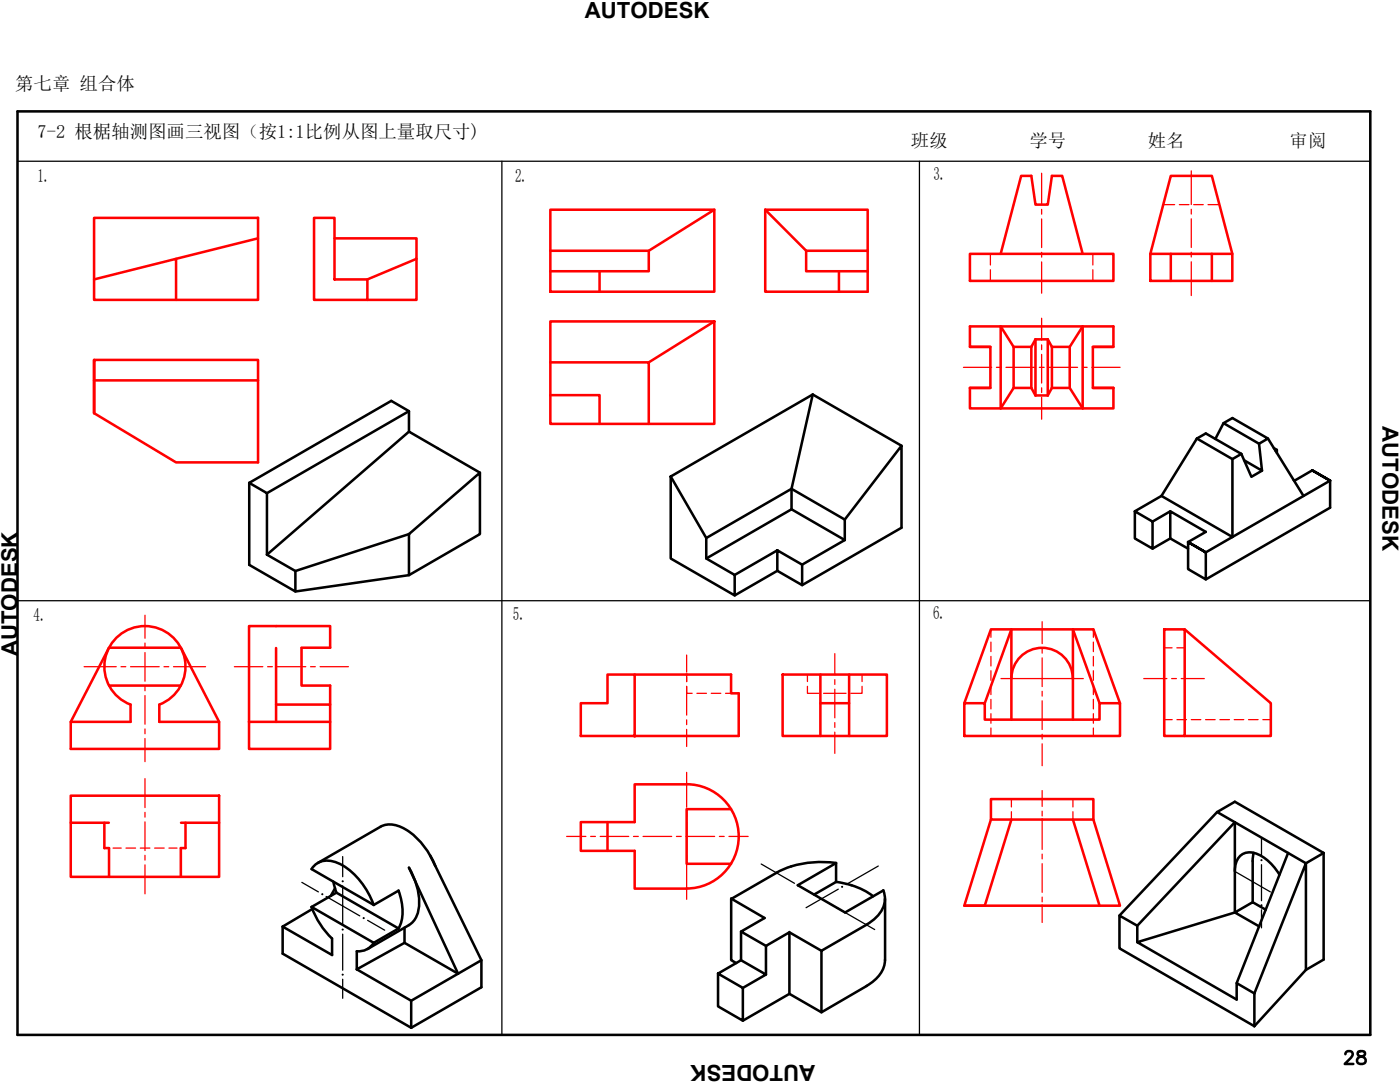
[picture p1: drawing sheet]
<svg xmlns="http://www.w3.org/2000/svg" width="279mm" height="216mm" viewBox="0 0 279 216" stroke-linecap="round" stroke-linejoin="round" font-family="sans-serif">
<path d="M3.5 32.2h270M3.5 119.9h270" fill="none" stroke="#000" stroke-width=".25"/>
<!-- layer: 0 -->
<g fill="none" stroke="#000" stroke-width=".51">
<path d="M3.5 22.2h270v184.3h-270zM162.2 78.7l-28.3 16.4M162.2 78.7l17.7 10.2M162.2 78.7l-4.2 18.8M49.7 96.4l3.6 2v12.3M49.7 96.4v16.3l9.2 5.3M81.6 82l-28.3 16.4M81.6 86.1l-28.3 24.6M95.8 94.3l-14.2-8.2v-4.1l-3.5-2-28.4 16.4M133.9 95.1l7 12.3v4l5.7 3.3v4.1l-12.7-7.4zM158 97.5l-17.1 9.9M158 97.5v4.1"/>
<path d="M158 97.5l10.6 6.2M231.8 99l-5.3 3 3.5 2.1v5.4l-3.5-2.1v-5.4M238.9 87.5l7.1 4.1M238.9 87.5l1.7-1 7.1 4.1M238.9 87.5l-7.1 11.5M244.2 84.4l1.8-1 7 4.1-1.7 1zM244.2 84.4l-1.7 3.2M246 91.6v15.5l-14.2-8.1M247.7 90.6l2 4.5 2.2-1.2M247.7 90.6l-1.7 1M251.3 88.5l.6 5.4-3.6-2.1M253 87.5l7.1 11.5"/>
<path d="M254.2 89.4l.6 .4M254.5 89.9l.3-.1v.6M261.9 93.9l3.6 2-3.6-2-3.5 2-.2-.1M53.3 110.7l5.6 3.2M81.6 106.6l14.2-12.3v12.3l-14.2 8.2zM81.6 106.6l-22.7 7.3v4.1l22.7-3.2M155.1 109.8l5 2.9v4.1l-5-2.9zM155.1 109.8l-8.5 4.9M155.1 113.9l-8.5 4.9M158 101.6l-17.1 9.8M158 101.6l10.6 6.2M168.6 103.7l11.3-14.8v16.4l-19.8 11.5"/>
<path d="M168.6 103.7v4.1M168.6 107.8l-8.5 4.9M233.6 107.4v-5.4l7 4.1-3.5 2.1v5.4l3.5 2v-5.4l-3.5-2 3.5 2 24.9-14.3v5.4l-24.9 14.3M233.6 107.4l3.5 2.1M233.6 107.4l-3.6 2.1M233.6 102l-3.6 2.1M62.6 172.8a4 4 0 0 1 4.9-.6 14.6 14.6 0 0 1 7.1 8.4l-12.4-7.2zM66.5 175.9l.6 2.2M66.9 177.2l-.9 1.6M75.9 165l-12.5 7.2M75.9 165a5.4 5.4 0 0 1 5.8 1 15.7 15.7 0 0 1 5.2 6.8M85.9 170.7l10.2 20.9v5.4l-14 8.1"/>
<path d="M155 174.2l-9 5.1M166.8 176h.6a15.2 15.2 0 0 1 6.8 2.8M166.8 172.2a19.2 19.2 0 0 0-11.8 1.9M166.9 176v-3.8l-7.7 4.4 9.5 5.5 7.6-4.4M166.9 176l-4.4 2.5M176.3 177.6a4.9 4.9 0 0 1-1.8 5.8l-1.6 1.1M176.6 179.3v12.3a6.4 6.4 0 0 1-3.6 5.1l-9.1 5.3v-12.3l9-5.2M242.9 162l3.5-2 17.8 10.2-3.6 2.1zM242.9 162l-19.5 20.7M246.4 173.9a3.4 3.4 0 0 1 2.5-3.8 6.6 6.6 0 0 1 5.3 2.8l1.1 1.6M250.2 170.2l-.2 1.6v8.2M257.1 170.2l-10.3 26"/>
<path d="M264.2 170.2v21.3l-3.6 2M56.4 184.9v5.4l25.7 14.8M62.2 181a16.7 16.7 0 0 0 4.1 6.3v3.3l-9.9-5.7M62.2 181l4.9-2.9 12.4 7.2M62.2 181l12.4 7.1M62.3 181.4l-5.9 3.5M71.2 193.4l10.9 6.3v5.4M71.2 189.8v3.6M74.6 188.1a3.5 3.5 0 0 1-3.4 1.7M74.6 180.6l4.9-2.9a9.3 9.3 0 0 1 0 7.6M79.5 185.3l-4.9 2.8M80.7 188.1l-9.5 5.3"/>
<path d="M80.7 185.1v3M81.6 184.6a5 5 0 0 0 2.1-4.6 14.3 14.3 0 0 0-2.1-6.9l9.8 21.2-10.7-6.2M81.6 184.6l-8.3 4.8M96.1 191.6l-14 8.1M147.9 191.6l5 2.9-4.6 2.6M147.9 185.9v5.7l-4.6 2.7 5 2.8v6.6l-5-2.9v-6.5M152.9 188.7l-5-2.8 4.7-2.7-6.7-3.9v12.3l1 .6M152.9 194.5v-5.8l4.6-2.7v12.3M157.5 198.3l-9.2 5.4M157.5 186l6.4 3.7M157.5 198.3l6.4 3.7M227 184.7l19.4-20.6v18l-19.4 5.9 19.8 11.5v-3.3l3.5 2"/>
<path d="M227 188v-3.3l-3.6-2v6.5l26.9 15.6M250.3 198.2v6.6M252.6 181.5l-2.6-1.5-3.6 2.1 4.9 2.7M260.6 193.5v-21.2l-10.3 25.9M260.6 193.5l-10.3 11.3"/>
</g>
<g fill="none" stroke="#000" stroke-width=".25">
<path d="M60.2 176.1l3.3 1.9M65.1 178.9l6.7 3.9M68.4 170.9v4M68.4 176.7v7.9M151.9 172.4l6.7 3.9M160.1 177.1l6.2 3.6M167.3 177.4l-6.4 3.7M175.3 172.8l-6.5 3.7M246.4 173.9l7.1 4.1M251.8 167.1v3.6M251.8 172.5v7.2M68.4 186.4v7.2"/>
<path d="M68.4 195.4v3.8M73.4 183.6l3.4 2M157.5 186h.1M167.9 181.7l6.7 3.8M251.8 181.5v3.6"/>
</g>
<g fill="#000" stroke="#000" stroke-width=".2">
<circle cx="64.3" cy="178.4" r=".11"/>
<circle cx="68.4" cy="175.9" r=".11"/>
<circle cx="159.3" cy="176.7" r=".11"/>
<circle cx="168.1" cy="177" r=".11"/>
<circle cx="251.8" cy="171.6" r=".11"/>
<circle cx="68.4" cy="194.5" r=".11"/>
<circle cx="68.4" cy="185.5" r=".11"/>
<circle cx="72.6" cy="183.2" r=".11"/>
<circle cx="167.1" cy="181.2" r=".11"/>
<circle cx="251.8" cy="180.6" r=".11"/>
</g>
<path d="M100.2 32.2v174.3M183.5 32.2v174.3" fill="none" stroke="#000" stroke-width=".25"/>
<g fill="none" stroke="#f00" stroke-width=".51">
<path d="M18.8 43.5h32.7v16.3h-32.7zM18.8 55.8l16.3-4.2v8.2M51.5 47.6l-16.4 4M62.7 43.5h4.1v12.3h6.5v4h-10.6zM66.8 47.6h16.3v4l-9.8 4.2M83.1 51.6v8.2h-9.8M109.8 41.8h32.8v16.4h-32.8zM109.8 50h19.7M119.7 54.1v4.1M142.6 41.8l-13.1 8.2v4.1h-19.7M152.7 41.8v16.4h20.5v-4.1M152.7 41.8h20.5v8.2"/>
<path d="M152.7 41.8l8.2 8.2M160.9 50v4.1h12.3M160.9 50h12.3v4.1M167.4 54.1v4.1M193.6 50.7h28.6v5.3h-28.6zM199.7 50.7l4.1-15.6h2l.9 5.7h2.4l.8-5.7h2.1l4.1 15.6M229.6 50.7h16.3v5.3h-16.3zM229.6 50.7l4.1-15.6h8.2l4 15.6M233.7 50.7v5.3M241.9 50.7v5.3M18.8 71.8v10.6v-10.6h32.7v20.5h-16.4l-16.3-9.9M18.8 75.9h32.7"/>
<path d="M109.8 64.1h32.8v20.5h-32.8zM109.8 72.3h19.7v12.3M109.8 78.8h9.9v5.8M142.6 64.1l-13.1 8.2M193.6 77.4v4.1h28.6v-4.1M193.6 77.4h4.1v-8.2h-4.1v-4.1h28.6v4.1h-4.1v8.2h4.1M193.6 69.2h4.1M193.6 77.4h4.1M202.3 69.2l-2.6-4.1v16.4l2.6-4.1M202.3 69.2v8.2M202.3 69.2h3.5M202.3 77.4h3.5"/>
<path d="M205.8 69.2v8.2M205.8 77.4l.9 1.5M206.7 67.7h2.4M206.7 78.9h2.4M206.7 67.7l-.9 1.5M206.7 67.7v11.2M209.1 67.7l.8 1.5M209.1 67.7v11.2M209.9 69.2h3.6M209.9 77.4h3.6M209.9 69.2v8.2M209.9 77.4l-.8 1.5"/>
<path d="M213.5 69.2l2.6-4.1v16.4l-2.6-4.1M213.5 69.2v8.2M218.1 69.2h4.1M218.1 77.4h4.1M21.7 129.3l-7.6 14.7M21.8 136.8h14.3M21.8 129.2h14.3M23.4 127.1a8.1 8.1 0 0 1 12.4 1.6 8.1 8.1 0 0 1-4 11.9v3.4h11.9v5.4h-29.6v-5.4h12v-3.4a8.1 8.1 0 0 1-2.7-13.5zM36.1 129.3l7.6 14.7M55.1 129.3v14.7M60.2 129.2h5.7v-4.3h-16.2v19.1M60.2 129.3v7.5h5.7v3.8"/>
<path d="M121.2 134.6h5.5v12.3h-10.8v-6.6h5.3zM126.7 134.6h19.2v3.7h1.5v8.6h-20.7M156.2 134.6h20.8v12.3h-20.8zM163.7 134.6v12.3M169.5 134.6v12.3M201.8 135.4a6.1 6.1 0 0 1 6.2-6.1 6.1 6.1 0 0 1 6.1 6.1M232.3 125.6h4.1v21.3h-4.1zM236.4 125.6l17.2 14.7v6.6h-17.2M14.1 158.8h29.6v16.2h-29.6zM49.7 144h16.2v5.4h-16.2zM55.1 140.6h10.8v3.4M137 156.5a10.4 10.4 0 0 1 10.4 10.4 10.4 10.4 0 0 1-10.4 10.4"/>
<path d="M137 156.5h-10.3v7.5h-10.8v5.8h10.8v7.5h10.3M163.7 140.3h5.8M192.4 140.3h4.1v3.3h22.9v-3.3h4.1v6.6h-31.1zM192.4 140.3l5.4-14.7h20.4l5.3 14.7M196.5 140.3l5.3-14.7v18M197.8 159.4h20.4v4.1h-20.4zM219.4 140.3l-5.3-14.7v18M14.1 164.2h7.6M20.8 164.2v5h1v5.8M36.1 164.2h7.6M37 164.2v5h-.9v5.8M121.2 164v5.8"/>
<path d="M145.9 161.5h-8.9v10.9h8.9M197.8 163.5l-5.4 17.2h31.1l-5.3-17.2M201.8 163.5l-5.3 17.2h-4.1M214.1 163.5l5.3 17.2"/>
</g>
<g fill="none" stroke="#f00" stroke-width=".25">
<path d="M197.7 50.7v2.2M197.7 53.8v2.2M218.1 50.7v2.2M218.1 53.8v2.2M232.2 40.8h2.2M235.4 40.8h1.9M238.2 40.8h1.9M241.1 40.8h2.3M137 136.9v1.4h1.1M137 134.6v1.4M139.1 138.3h1.9M141.9 138.3h1.9"/>
<path d="M144.8 138.3h1.1M161.1 136.9v1.4h2.3M161.1 134.6v1.4M164.4 138.3h4.4M172 136.9v1.4h-2.2M172 134.6v1.4M197.8 125.6v1.6M197.8 128.1v1.9M197.8 131v1.9M197.8 133.8v1.9M197.8 136.7v1.9M197.8 139.6v1.9"/>
<path d="M218.2 125.6v1.6M218.2 128.1v1.9M218.2 131v1.9M218.2 133.8v1.9M218.2 136.7v1.9M218.2 139.6v1.9M232.3 129.3h1.6M234.9 129.3h1.5M197.8 142.4v1.9M197.8 145.3v1.6M201.8 159.4v1.6M214.1 159.4v1.6"/>
<path d="M218.2 142.4v1.9M218.2 145.3v1.6M232.3 143.6h1.6M234.9 143.6h1.9M237.7 143.6h1.9M240.6 143.6h1.9M243.5 143.6h1.9M246.3 143.6h1.9M249.2 143.6h1.9M252 143.6h1.6M22.6 169.2h1.6M25.1 169.2h2"/>
<path d="M28 169.2h1.9M30.9 169.2h1.9M33.7 169.2h1.6M201.8 162v1.5M214.1 162v1.5"/>
</g>
<circle cx="126.7" cy="146.9" r=".24" fill="#f00" stroke="#f00" stroke-width=".2"/>
<g fill="none" stroke="#f00" stroke-width=".25">
<path d="M207.9 34.6v6.2M237.7 34.1v6.7M207.9 41.8v.9M207.9 43.7v5.7M207.9 50.4v.9M207.9 52.3v6.2M237.7 41.8v.9M237.7 43.7v5.7M237.7 50.3v1M237.7 52.2v6.8M192.3 73.3h5.6M198.9 73.3h.9"/>
<path d="M200.8 73.3h5.7M207.4 73.3h1M207.9 63.5v4.4M207.9 68.8v1M207.9 70.7v5.7M207.9 77.4v.9M207.9 79.3v4.4M209.3 73.3h5.8M216 73.3h1M217.9 73.3h5.6M16.8 133h6.4M24.2 133h.9"/>
<path d="M26.1 133h5.7M28.9 122.8v4.6M28.9 128.3v1M28.9 130.2v5.7M28.9 136.9v.9M28.9 138.8v5.7M32.7 133h1M34.6 133h6.4M46.8 133h5.7M53.4 133h1M55.3 133h5.7M62 133h.9"/>
<path d="M63.9 133h5.6M137 130.7v3.4M137 135.1v.9M137 137v5.7M166.6 130.4v4.3M166.6 135.6v1M166.6 137.5v5.7M199.8 135.4h16.4M208 124.1v4.3M208 129.4v.9M208 131.3v5.7M208 137.9v1"/>
<path d="M208 139.8v5.8M228.3 135.4h4.6M233.8 135.4h1M235.7 135.4h4.6M28.9 145.5v.9M28.9 147.4v4.6M28.9 155.4v5.7M137 143.6v1M137 145.5v3.4M137 154.1v7M166.6 144.2v.9M166.6 146.1v4.2"/>
<path d="M208 146.5v1M208 148.4v4.4M208 157.8v3.1M28.9 162.1v.9M28.9 164v5.7M28.9 170.7v.9M28.9 172.6v5.8M113.1 166.9h3.8M117.9 166.9h.9M119.8 166.9h5.7M126.4 166.9h1M128.3 166.9h5.7"/>
<path d="M135 166.9h1M136.9 166.9h5.7M137 162v1M137 163.9v5.8M137 170.6v1M137 172.5v7M143.6 166.9h.9M145.5 166.9h3.8M208 161.9v.9M208 163.8v5.7M208 170.4v1M208 172.3v5.8"/>
<path d="M208 179v1M208 180.9v3.2"/>
</g>
<text font-size="5.7" x="267.4" y="213.4">28</text>
<g font-size="4.4">
<text x="111.1" y="3.5">由 AUTODESK 由由由由由</text>
<text x="275.9" y="79.3" transform="rotate(90 275.9 79.3)">由 AUTODESK 由由由由由</text>
<text x="3.5" y="136.6" transform="rotate(-90 3.5 136.6)">由 AUTODESK 由由由由由</text>
<text x="168.4" y="212.4" transform="rotate(180 168.4 212.4)">由 AUTODESK 由由由由由</text>
</g>
<g font-size="3.7">
<text x="3" y="17.9">第七章 组合体</text>
<text x="7.5" y="27.6">7-2 根椐轴测图画三视图（按1:1比例从图上量取尺寸)</text>
<text x="181.8" y="29.3">班级</text>
<text x="205.4" y="29.3">学号</text>
<text x="229.1" y="29.3">姓名</text>
<text x="257.4" y="29.3">审阅</text>
<text x="186.3" y="36">3.</text>
<text x="7.5" y="36.2">1.</text>
<text x="102.8" y="36.3">2.</text>
<text x="6.7" y="123.9">4.</text>
<text x="102.4" y="123.8">5.</text>
<text x="186.2" y="123.5">6.</text>
</g>
</svg>
